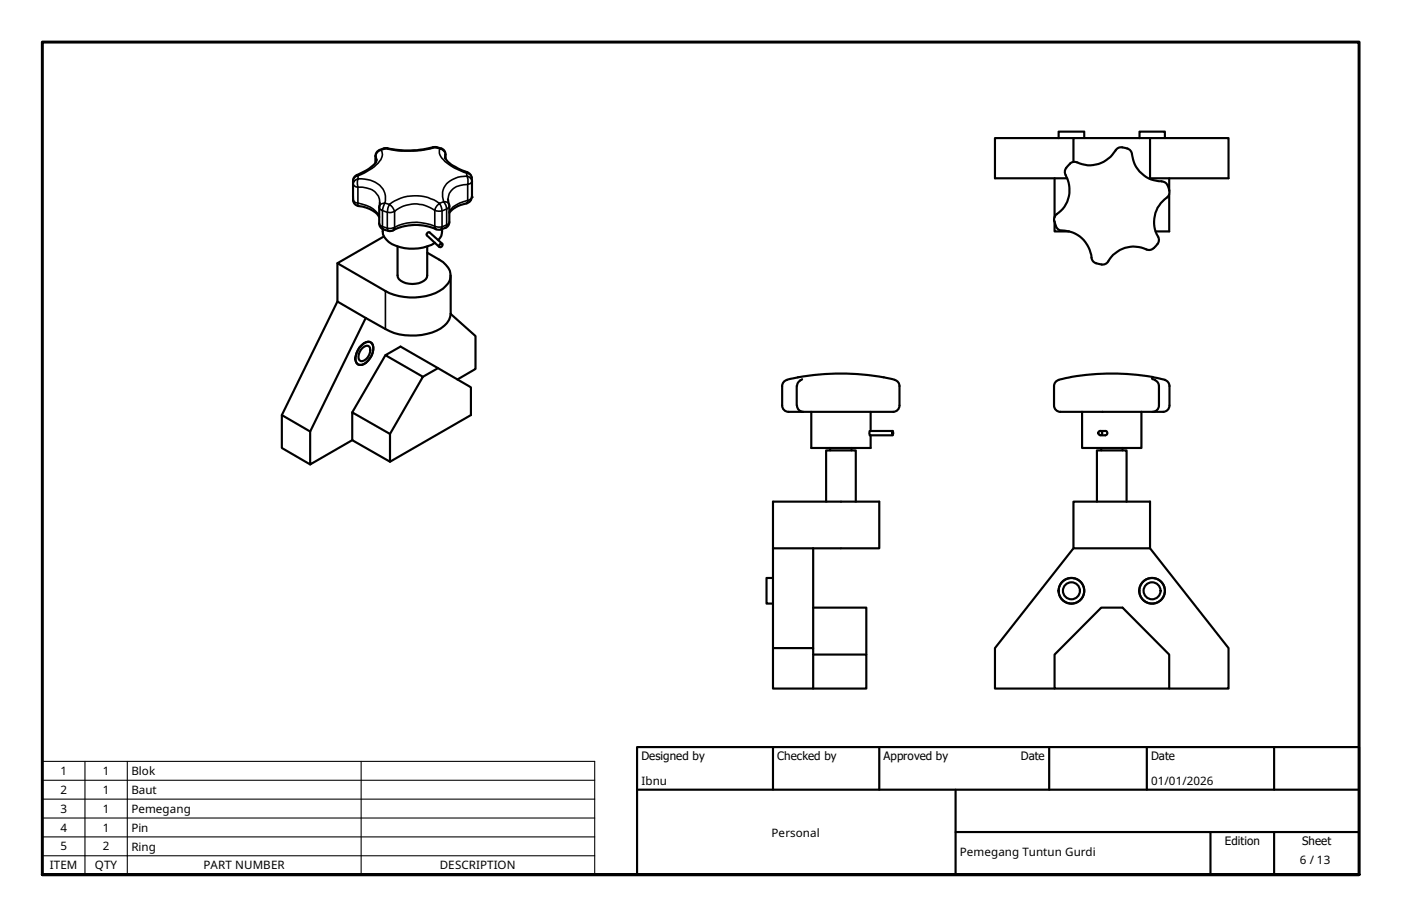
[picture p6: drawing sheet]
<svg xmlns="http://www.w3.org/2000/svg" width="330mm" height="216mm" viewBox="0 0 330 216" stroke-linecap="round" stroke-linejoin="round" font-family="sans-serif">
<!-- layer: Visible (ISO) -->
<g fill="none" stroke="#000" stroke-width=".51">
<path d="M88.7 37.7a5.6 5.6 0 0 1-3.6 3 2.48 2.48 0 0 0-1.9 1.5l-.1 .4M89.3 35.4l-.5 .4a2.92 2.92 0 0 0-.4 2.5M90.4 34.9l-1.1 .4M91.3 34.9h-.9M102.7 34.6a2.15 2.15 0 0 1 2.2 1.4v1.3M102.8 34.7l-.3-.1a25.8 25.8 0 0 1-11.3 .3M104.8 37v.1a5.8 5.8 0 0 0 3 2.5l2.2 1M249.2 32.5v-1.5h6.1v1.5M252.7 38.1v-5.6h18.1v9.6M252.7 32.5h-18.4v9.5h17M253.6 38.2a1.89 1.89 0 0 0-2.3 1l-.5 .6-.1 .7a10.5 10.5 0 0 1 1.1 5.1 7 7 0 0 1-3.3 5.1l-.3 .6v.7M265.4 35l.9 .6a11 11 0 0 0 2 4.8 6.9 6.9 0 0 0 5.2 2.3"/>
<path d="M265.5 35a2.21 2.21 0 0 0-3.2 .9 6.8 6.8 0 0 1-8.7 2.3M268.3 32.5v-1.5h6v1.5M270.8 32.5h18.4v9.5h-18.4M83.1 42.6v3.8a1.87 1.87 0 0 0 2.2 2.2 5.8 5.8 0 0 1 4 2.5M89.3 52.6a1.49 1.49 0 0 0 1 1.4l1.1 .4M89.4 47.8l-.1 4.8M90.1 53.9a3.8 3.8 0 0 0 3.1 3.9 11 11 0 0 0 9.2-.6M90.4 55.7l-11 6.3 11.3 6.5a13.6 13.6 0 0 0 13.6-.6 3.7 3.7 0 0 0 0-6.2l-3.7-2.2M93.6 58v6.8a2.65 2.65 0 0 0 2.7 2 4.1 4.1 0 0 0 4.2-1.5l.1-7.3M102.6 54a12.2 12.2 0 0 0-10.6 .4h-.5M103.7 57.4h.4a.53 .53 0 0 1-.1 .6 .53 .53 0 0 1-.6 .1v-.4zM104.1 54a3.1 3.1 0 0 1-.9 2.5"/>
<path d="M104.1 57.4l-2.9-2.7-.6 .1-.2 .4 .1 .2 2.9 2.8M104.8 53.7a2.71 2.71 0 0 1-1.9 .4l-.3-.1M105.5 46.9l.2 1.1M105.7 48.1l.1 .4M105.8 48.5l-.1 4.1-.3 .7-.5 .4M110 40.6a1.75 1.75 0 0 1 1.1 2v3.8M111.1 46.4a1.83 1.83 0 0 1-1.9 1.7l-1.9 .7-1.5 1.3M248.2 52l.4 1.3M248.3 52.2v2.3h3.4M248.3 42v9.2M248.6 53.3l.7 .8 .7 .2M250 54.3a7 7 0 0 1 7 6.3"/>
<path d="M271.6 58.4l-1 .5a10.4 10.4 0 0 0-4.5-.8 7.1 7.1 0 0 0-5.2 3.4M272.7 55.7a2.16 2.16 0 0 1-1.1 2.7M273.5 42.7l.7 .2 .7 .8M274.9 43.7l.4 1.2M275.3 45.8v8.7h-3.2M275.3 42v2.8M275.3 44.9l-.1 1.1a10.9 10.9 0 0 0-3.2 4.1 6.9 6.9 0 0 0 .7 5.7M79.4 62v9l6.7 3.9M79.4 71l-13 26.7M86.1 74.9l-13.1 26.7v7.7l9.9-5.7M106.1 64.8v9.1a4.9 4.9 0 0 1-3.3 4 14.3 14.3 0 0 1-12.1-.4l-4.6-2.6M106.1 73.9l5.9 5.2v7.8l-4.3 2.4"/>
<path d="M257 60.7a2.52 2.52 0 0 0 3.1 1.5l.8-.7M82.9 97.1l8.9 5.1v6.5l-8.9-5.1zM84.6 81.8a2.71 2.71 0 0 1 2.5-1.3 2.33 2.33 0 0 1 .4 3.2 3.3 3.3 0 0 1-2.9 2.2 1.47 1.47 0 0 1-.8-2.1zM85.3 81.9a1.03 1.03 0 0 1 1.8 0 2.6 2.6 0 0 1-2.1 3.1 1.78 1.78 0 0 1 0-2.6zM90.7 83.6l-7.8 13.5M103.1 86.7l-3.5 2M185.3 89.5a1.49 1.49 0 0 0-1.2 1.4v4.5a1.49 1.49 0 0 0 1.5 1.6M187.6 90.9v4.5M187.6 95.5a1.49 1.49 0 0 0 1.5 1.5M187.8 88.8a56.2 56.2 0 0 1 22.8 .6M187.9 88.8l-2.6 .6M188.5 89.6a1.49 1.49 0 0 0-.9 1.3"/>
<path d="M188.8 89.3l-.4 .2M191 97v8.5h14v-3M205 97v4.5M210.6 89.5a1.49 1.49 0 0 1 1.2 1.4v4.6a1.52 1.52 0 0 1-1.7 1.5h-24.4M249.3 89.5a1.49 1.49 0 0 0-1.1 1.4v4.5a1.49 1.49 0 0 0 1.5 1.6M252.2 88.8l-2.9 .6M252.2 88.8a55 55 0 0 1 22.1 .6M254.8 97v8.5h13.9v-8.5M271.2 89.2l.8 .3M272 89.5l.5 .4 .3 .7 .1 4.8a1.49 1.49 0 0 1-1.5 1.6M274.2 89.5a1.49 1.49 0 0 1 1.1 1.4v4.6a1.49 1.49 0 0 1-1.4 1.5h-24.2M73 101.6l-6.6-3.9v7.8l6.6 3.8"/>
<path d="M91.8 102.2l7.8-13.5-8.9-5.1 3.6-2 16.6 9.6v6.5l-19.1 11M182 118.1h25v11h-25zM194.5 118.1v-12.1h7v12.1M195.5 105.5v.5M200.5 105.5v.5M210.1 101.5l.2 .5-.1 .4zM210.2 101.5h-5.4l-.1 .5 .1 .5h5.4M252.7 118.1h18.1v11h-18.1zM258.3 118.1v-12.1h6.9v12.1M259 101.5h1.2a.51 .51 0 0 1 .5 .5 .51 .51 0 0 1-.5 .5h-1.2M259.3 105.5v.5M264.3 105.5v.5"/>
<path d="M182 136.1h-1.5v6h1.5M182 129.1v23.5M191.5 129.1v33h-9.5v-9.5h9.5M252.7 129.1l-18.4 23.5v9.5h14M270.8 129.1l18.4 23.5v9.5h-40.9v-8l11-11h5l11 11v8M191.5 154.1h12.5v8h-12.5M191.5 143.1h12.5v11"/>
<circle cx="259.1" cy="102" r=".49"/>
<circle cx="252.3" cy="139.1" r="2"/>
<circle cx="252.3" cy="139.1" r="3"/>
<circle cx="271.2" cy="139.1" r="2"/>
<circle cx="271.2" cy="139.1" r="3"/>
</g>
<!-- layer: Visible Narrow (ISO) -->
<g fill="none" stroke="#000" stroke-width=".38">
<path d="M88.4 36.7l.1 .3M88.5 37l.2 .7M88.5 37v1.2M89.3 35.3l.4 .1M89.7 35.4a1.56 1.56 0 0 0-1.2 1.6M89.7 35.4a2.42 2.42 0 0 1-.7 3 14.9 14.9 0 0 1-4.7 3v.7M90.4 34.9h.8M102.7 34.6l-.8 .1M103.6 35.1a1.56 1.56 0 0 1 1.2 1.4M103.6 35.1l-1.1-.4a25 25 0 0 1-11.8 .3l-1 .4M103.6 35.1l-.2 .3a3.4 3.4 0 0 0 1.9 3l1.7 1.2 2.9 1.2v.7M103.9 35l-.3 .1"/>
<path d="M104.8 36.5v.5M104.8 36.5v.8M104.9 36.4l-.1 .1M83.1 47.1a1.21 1.21 0 0 0 1.2 .7l.1 .7M83.1 47.1l.1 .1M83.5 42.5l.8-.4-.2 .7 .2 1.3a.87 .87 0 0 1-1-.5 .87 .87 0 0 1 .2-1.1zM84.1 41.2l.2 .2a1.32 1.32 0 0 0-1.2 1.2v4.5M84.3 42.1a6.2 6.2 0 0 1 6.1 2.9l.3 1.1-.1 1.7M89.3 52.6l.4 .5 .3 .2 .3 .7M89.4 47.8a3.6 3.6 0 0 0-3.1-3.5l-2-.2v3.7a7 7 0 0 1 4.7 2.6l.3 .6M90 49.6l1.2 .4v3.7l-1.2-.4zM90.6 47.8a1.24 1.24 0 0 0-1.3 .7"/>
<path d="M90.6 47.8l-.6 1.8-.3-.2-.4-.6M90.6 47.8l1.1 .3M91.7 48.1l.6 .6 .6 1.1-.8 .2h-.9l.1-1zM92.6 54.2l.3-.7-.8 .3-.9-.1 .2 .7M92.9 49.8a7.6 7.6 0 0 1 9.5-.3v3.8a10.9 10.9 0 0 0-9.5 .2zM102.6 54l-.2-.7 .8 .2 .9-.1-.3 .6M102.9 48.5l.5-.6 .5 .8 .2 1h-.9l-.8-.2zM103.4 47.9a10 10 0 0 0-11.7 .2M104.1 49.7l1.1-.5v3.8l-1.1 .4zM105.5 46.9a3.6 3.6 0 0 1 3.7-3.4l.9-.1v3.8a6.4 6.4 0 0 0-4.3 2.6M105.7 48a1.11 1.11 0 0 0-1.2-.5l.5 .8 .2 .9 .5-.4 .1-.3M105.8 52.3l-.1 .2a.97 .97 0 0 0-.7 1l-.2 .2"/>
<path d="M109.9 41.5a1.06 1.06 0 0 1 1 .5 1.06 1.06 0 0 1-.1 1.2l-.7 .2 .1-1.2zM109.9 41.5a5.3 5.3 0 0 0-5.7 3.7v1.2l.3 1.1-1.1 .4M110 40.6l-.1 .2a1.22 1.22 0 0 1 1.2 1M111.1 42.6v3.8l-.3 .5-.7 .3-.2 .7M90.7 68.5v9"/>
</g>
<circle cx="111.1" cy="46.4" r=".19" fill="#000"/>
<!-- layer: Visible (ISO) -->
<circle cx="83.1" cy="42.6" r=".25" fill="#000"/>
<!-- layer: Symbol (ISO) -->
<path d="M20 179.3v26.6M30 179.3v26.6M85 179.3v26.6M10 183.7h130M10 188.2h130M10 192.6h130M10 197h130M10 201.5h130v-22.2h-130v26.6h130v-4.4" fill="none" stroke="#000" stroke-width=".25"/>
<!-- layer: Border (ISO) -->
<path d="M10 205.9v-196h310v196h-310h310" fill="none" stroke="#000" stroke-width=".7"/>
<!-- layer: Title (ISO) -->
<path d="M150 175.9h170v30h-170zM182 175.9v10M207 175.9v10M247 175.9v10M270 175.9v10M300 175.9v10M150 185.9h170M225 195.9h95M225 185.9v20M285 195.9v10M300 195.9v10" fill="none" stroke="#000" stroke-width=".51"/>
<g font-size="2.7">
<text x="151" y="179">Designed by</text>
<text x="183" y="179">Checked by</text>
<text x="208" y="179">Approved by</text>
<text x="240.3" y="178.9">Date</text>
<text x="271" y="178.9">Date</text>
<text x="14.2" y="182.5">1</text>
<text x="24.2" y="182.5">1</text>
<text x="30.9" y="182.6">Blok</text>
<text x="151" y="184.8">Ibnu</text>
<text x="271" y="184.8">01/01/2026</text>
<text x="14.2" y="186.9">2</text>
<text x="14.2" y="191.4">3</text>
<text x="24.2" y="186.9">1</text>
<text x="24.2" y="191.3">1</text>
<text x="30.9" y="186.9">Baut</text>
<text x="30.9" y="191.3">Pemegang</text>
<text x="14.2" y="195.8">4</text>
<text x="24.2" y="195.8">1</text>
<text x="30.9" y="195.8">Pin</text>
<text x="181.7" y="197">Personal</text>
<text x="14.2" y="200.2">5</text>
<text x="24.2" y="200.2">2</text>
<text x="30.9" y="200.3">Ring</text>
<text x="226" y="201.6">Pemegang Tuntun Gurdi</text>
<text x="288.4" y="199">Edition</text>
<text x="306" y="203.4">6 / 13</text>
<text x="306.6" y="199">Sheet</text>
<text x="11.7" y="204.7">ITEM</text>
<text x="22.4" y="204.7">QTY</text>
<text x="47.9" y="204.7">PART NUMBER</text>
<text x="103.6" y="204.7">DESCRIPTION</text>
</g>
</svg>
